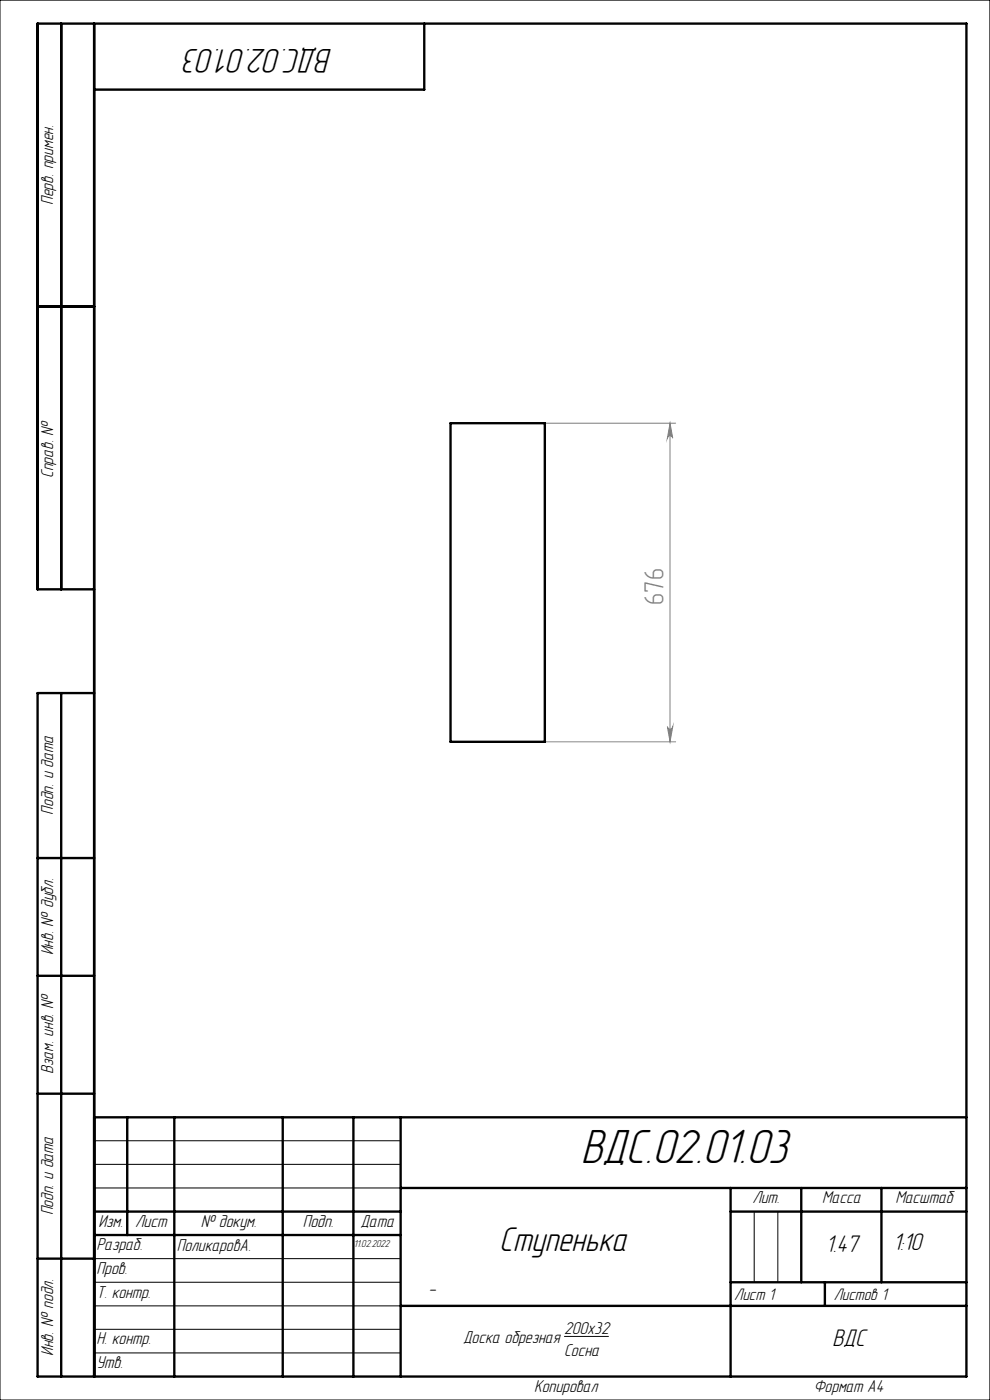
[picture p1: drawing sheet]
<svg xmlns="http://www.w3.org/2000/svg" width="210mm" height="297mm" viewBox="0 0 210 297" stroke-linecap="round" stroke-linejoin="round" font-family="sans-serif">
<path d="M0 0h210v297h-210zM20 242h65M20 247h65M20 252h65M160 257v15M165 257v15M20 267h65M20 272h65M20 277h65M20 282h65M20 287h65M119.7 283.5h9.4" fill="none" stroke="#000" stroke-width=".21"/>
<path d="M115.6 89.8h27.7M142.1 89.8l.6 3.2a.57 .57 0 0 0-.6-.6 .57 .57 0 0 0-.5 .6zM142.1 89.8v67.6M115.6 157.4h27.7M141.6 154.2a.57 .57 0 0 0 .5 .5 .57 .57 0 0 0 .6-.5l-.6 3.2z" fill="none" stroke="#808080" stroke-width=".21"/>
<g fill="none" stroke="#000" stroke-width=".5">
<path d="M13 5v120M20 5v287M90 5v14h-70M8 65h12M20 125h-12v-120h197v287h-197v-145h12M13 147v145M8 182h12M8 207h12M8 232h12M20 237h185M27 237v25M37 237v55"/>
<path d="M60 237v55M75 237v55M85 237v55M20 257h65M85 252h120M155 252v40M155 257h50M170 252v20M187 252v20M8 267h12M20 262h65M85 277h120"/>
<path d="M155 272h50M175 272v5"/>
</g>
<path d="M141.6 154.2a.57 .57 0 0 0 .5 .5 .57 .57 0 0 0 .6-.5l-.6 3.2zM142.1 89.8l.6 3.2a.57 .57 0 0 0-.6-.6 .57 .57 0 0 0-.5 .6z" fill="#808080"/>
<path d="M95.6 89.8h20v67.6h-20z" fill="none" stroke="#000" stroke-width=".5"/>
<text font-size="10.5" x="123.1" y="246.7">ВДС.02.01.03</text>
<g font-size="7.5">
<text x="70.6" y="10.5" transform="rotate(-180 70.6 10.5)">ВДС.02.01.03</text>
<text x="105.9" y="265.3">Ступенька</text>
</g>
<text font-size="5.8" fill="#808080" x="140.7" y="128.3" transform="rotate(-90 140.7 128.3)">676</text>
<g font-size="5.3">
<text x="175.2" y="265.6">1.47</text>
<text x="189.4" y="265.2">1:10</text>
<text x="176.6" y="285.6">ВДС</text>
</g>
<text font-size="4.4" x="90.9" y="274.7">-</text>
<g font-size="3.8">
<text x="11.3" y="43.5" transform="rotate(-90 11.3 43.5)">Перв. примен.</text>
<text x="11.3" y="101.4" transform="rotate(-90 11.3 101.4)">Справ. №</text>
<text x="11.3" y="172.8" transform="rotate(-90 11.3 172.8)">Подп. и дата</text>
<text x="11.3" y="202.7" transform="rotate(-90 11.3 202.7)">Инв. № дубл.</text>
<text x="11.3" y="227.8" transform="rotate(-90 11.3 227.8)">Взам. инв. №</text>
<text x="11.3" y="257.9" transform="rotate(-90 11.3 257.9)">Подп. и дата</text>
<text x="159.6" y="255.3">Лит.</text>
<text x="174.4" y="255.3">Масса</text>
<text x="189.9" y="255.3">Масштаб</text>
<text x="20.9" y="260.3">Изм.</text>
<text x="28.7" y="260.2">Лист</text>
<text x="42.6" y="260.2">№ докум.</text>
<text x="64.2" y="260.2">Подп.</text>
<text x="76.5" y="260.2">Дата</text>
<text x="20.5" y="265.3">Разраб.</text>
<text x="37.5" y="265.4">ПоликаровА.</text>
<text x="20.5" y="275.3">Т. контр.</text>
<text x="20.5" y="270.3">Пров.</text>
<text x="11.3" y="287.7" transform="rotate(-90 11.3 287.7)">Инв. № подл.</text>
<text x="20.5" y="285.2">Н. контр.</text>
<text x="98.2" y="284.9">Доска обрезная</text>
<text x="119.7" y="283.1">200х32</text>
<text x="119.7" y="287.7">Сосна</text>
<text x="20.5" y="290.3">Утв.</text>
<text x="113.3" y="295.3">Копировал</text>
<text x="172.6" y="295.3">Формат А4</text>
</g>
<g font-size="3.7">
<text x="155.7" y="275.8">Лист 1</text>
<text x="176.9" y="275.8">Листов 1</text>
</g>
<text font-size="2.2" x="75.1" y="264.6">11.02.2022</text>
</svg>
